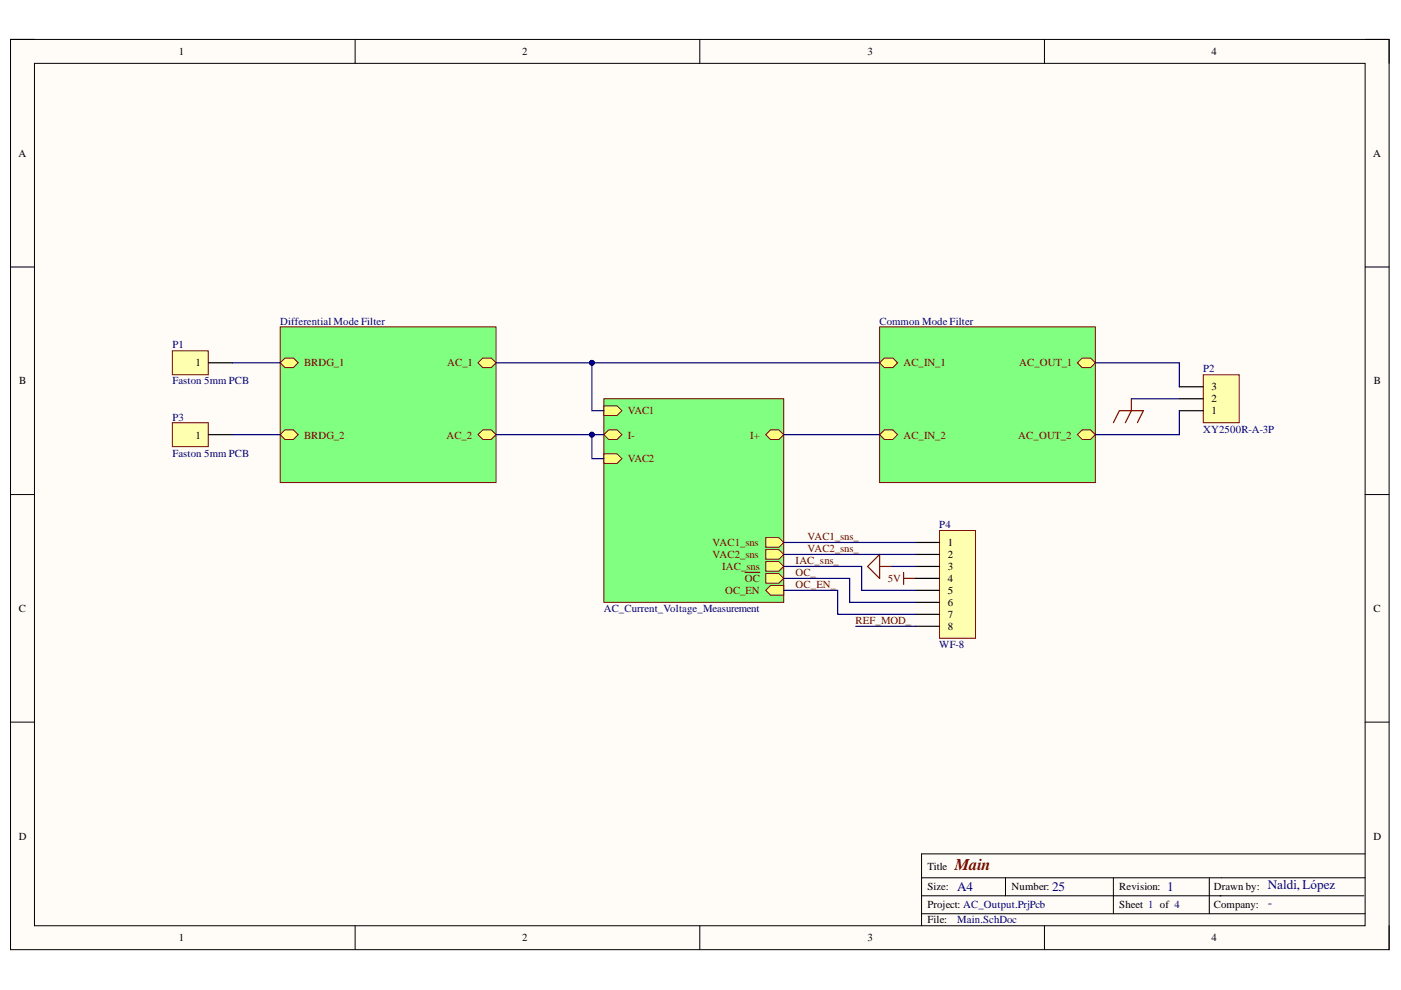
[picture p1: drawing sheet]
<svg xmlns="http://www.w3.org/2000/svg" width="297mm" height="210mm" viewBox="0 0 297 210" stroke-linecap="round" stroke-linejoin="round" font-family="sans-serif">
<path d="M2.2 8.4h292.3v193h-292.3z" fill-rule="evenodd" fill="#fffcf8"/>
<path d="M2.2 8.4h292.3v193h-292.3z" fill="none" stroke="#000" stroke-width=".21"/>
<path d="M7.3 13.4h282.1v182.9h-282.1z" fill-rule="evenodd" fill="#fffcf8"/>
<g fill="none" stroke="#000" stroke-width=".21">
<path d="M2.2 8.4h5.1M7.3 13.4h282.1v182.9h-282.1zM75.3 8.4v5M148.4 8.4v5M221.4 8.4v5M289.4 8.4h5.1v5M2.2 56.6h5.1M289.4 56.6h5.1M2.2 104.9h5.1M289.4 104.9h5.1M2.2 153.1h5.1M289.4 153.1h5.1"/>
<path d="M75.3 196.3v5.1M148.4 196.3v5.1M195.4 186.1h94M195.4 189.9h93.8M195.4 193.7h94M213.2 186.1v3.8M221.4 196.3v5.1M236.1 186.1v7.6M256.4 186.1v7.6M289.4 181h-94v15.3M294.5 196.3v5.1"/>
</g>
<path d="M59.4 69.3h45.8v33h-45.8z" fill-rule="evenodd" fill="#80ff80"/>
<path d="M59.4 69.3h45.8v33h-45.8z" fill="none" stroke="#800000" stroke-width=".21"/>
<path d="M59.4 76.9l1-1h1.8l1 1-1 1h-1.8z" fill-rule="evenodd" fill="#ffff80"/>
<path d="M59.4 76.9l1-1h1.8l1 1-1 1h-1.8z" fill="none" stroke="#800000" stroke-width=".21"/>
<path d="M59.4 92.2l1-1.1h1.8l1 1.1-1 1h-1.8z" fill-rule="evenodd" fill="#ffff80"/>
<path d="M59.4 92.2l1-1.1h1.8l1 1.1-1 1h-1.8z" fill="none" stroke="#800000" stroke-width=".21"/>
<path d="M101.3 76.9l1.1-1h1.7l1.1 1-1.1 1h-1.7z" fill-rule="evenodd" fill="#ffff80"/>
<path d="M101.3 76.9l1.1-1h1.7l1.1 1-1.1 1h-1.7z" fill="none" stroke="#800000" stroke-width=".21"/>
<path d="M101.3 92.2l1.1-1.1h1.7l1.1 1.1-1.1 1h-1.7z" fill-rule="evenodd" fill="#ffff80"/>
<path d="M101.3 92.2l1.1-1.1h1.7l1.1 1.1-1.1 1h-1.7z" fill="none" stroke="#800000" stroke-width=".21"/>
<path d="M186.5 69.3h45.7v33h-45.7z" fill-rule="evenodd" fill="#80ff80"/>
<path d="M186.5 69.3h45.7v33h-45.7z" fill="none" stroke="#800000" stroke-width=".21"/>
<path d="M186.5 92.2l1-1.1h1.8l1 1.1-1 1h-1.8z" fill-rule="evenodd" fill="#ffff80"/>
<path d="M186.5 92.2l1-1.1h1.8l1 1.1-1 1h-1.8z" fill="none" stroke="#800000" stroke-width=".21"/>
<path d="M228.4 76.9l1-1h1.8l1 1-1 1h-1.8z" fill-rule="evenodd" fill="#ffff80"/>
<path d="M228.4 76.9l1-1h1.8l1 1-1 1h-1.8z" fill="none" stroke="#800000" stroke-width=".21"/>
<path d="M228.4 92.2l1-1.1h1.8l1 1.1-1 1h-1.8z" fill-rule="evenodd" fill="#ffff80"/>
<path d="M228.4 92.2l1-1.1h1.8l1 1.1-1 1h-1.8z" fill="none" stroke="#800000" stroke-width=".21"/>
<path d="M186.5 76.9l1-1h1.8l1 1-1 1h-1.8z" fill-rule="evenodd" fill="#ffff80"/>
<path d="M186.5 76.9l1-1h1.8l1 1-1 1h-1.8z" fill="none" stroke="#800000" stroke-width=".21"/>
<path d="M128 84.5h38.2v43.2h-38.2z" fill-rule="evenodd" fill="#80ff80"/>
<path d="M128 84.5h38.2v43.2h-38.2z" fill="none" stroke="#800000" stroke-width=".21"/>
<path d="M162.4 92.2l1-1.1h1.7l1.1 1.1-1.1 1h-1.7z" fill-rule="evenodd" fill="#ffff80"/>
<path d="M162.4 92.2l1-1.1h1.7l1.1 1.1-1.1 1h-1.7z" fill="none" stroke="#800000" stroke-width=".21"/>
<path d="M128 92.2l1.1-1.1h1.7l1 1.1-1 1h-1.7z" fill-rule="evenodd" fill="#ffff80"/>
<path d="M128 92.2l1.1-1.1h1.7l1 1.1-1 1h-1.7z" fill="none" stroke="#800000" stroke-width=".21"/>
<path d="M162.4 114h2.7l1.1 1-1.1 1h-2.7z" fill-rule="evenodd" fill="#ffff80"/>
<path d="M162.4 114h2.7l1.1 1-1.1 1h-2.7z" fill="none" stroke="#800000" stroke-width=".21"/>
<path d="M162.4 116.5h2.7l1.1 1.1-1.1 1h-2.7z" fill-rule="evenodd" fill="#ffff80"/>
<path d="M162.4 116.5h2.7l1.1 1.1-1.1 1h-2.7z" fill="none" stroke="#800000" stroke-width=".21"/>
<path d="M128 86.1h2.8l1 1-1 1h-2.8z" fill-rule="evenodd" fill="#ffff80"/>
<path d="M128 86.1h2.8l1 1-1 1h-2.8z" fill="none" stroke="#800000" stroke-width=".21"/>
<path d="M162.4 121.6h2.7l1.1 1-1.1 1h-2.7z" fill-rule="evenodd" fill="#ffff80"/>
<path d="M162.4 121.6h2.7l1.1 1-1.1 1h-2.7z" fill="none" stroke="#800000" stroke-width=".21"/>
<path d="M158 121.4h3.1" fill="none" stroke="#800000" stroke-width=".25"/>
<path d="M162.4 119.1h2.7l1.1 1-1.1 1h-2.7z" fill-rule="evenodd" fill="#ffff80"/>
<path d="M162.4 119.1h2.7l1.1 1-1.1 1h-2.7z" fill="none" stroke="#800000" stroke-width=".21"/>
<path d="M162.4 125.2l1-1h2.8v2h-2.8z" fill-rule="evenodd" fill="#ffff80"/>
<path d="M162.4 125.2l1-1h2.8v2h-2.8z" fill="none" stroke="#800000" stroke-width=".21"/>
<path d="M128 96.2h2.8l1 1-1 1.1h-2.8z" fill-rule="evenodd" fill="#ffff80"/>
<path d="M128 96.2h2.8l1 1-1 1.1h-2.8z" fill="none" stroke="#800000" stroke-width=".21"/>
<path d="M186.5 117.6v5l-2.5-2.5zM186.5 120.1h2.5M191.6 121.4v2.5M191.6 122.6h2.5" fill="none" stroke="#800000" stroke-width=".25"/>
<path d="M255.1 79.5h7.6v10.1h-7.6z" fill-rule="evenodd" fill="#ffffb0"/>
<path d="M255.1 79.5h7.6v10.1h-7.6z" fill="none" stroke="#800000" stroke-width=".21"/>
<path d="M250 87.1h5.1M250 84.5h5.1M250 82h5.1" fill="none" stroke="#000" stroke-width=".25"/>
<path d="M236.1 89.6l1.2-2.5h5.1l-1.3 2.5M239.9 84.5v2.6l-1.3 2.5" fill="none" stroke="#800000" stroke-width=".25"/>
<path d="M36.5 74.4h7.7v5.1h-7.7z" fill-rule="evenodd" fill="#ffffb0"/>
<path d="M36.5 74.4h7.7v5.1h-7.7z" fill="none" stroke="#800000" stroke-width=".21"/>
<path d="M44.2 76.9h5" fill="none" stroke="#000" stroke-width=".25"/>
<path d="M36.5 89.6h7.7v5.1h-7.7z" fill-rule="evenodd" fill="#ffffb0"/>
<path d="M36.5 89.6h7.7v5.1h-7.7z" fill="none" stroke="#800000" stroke-width=".21"/>
<path d="M44.2 92.2h5" fill="none" stroke="#000" stroke-width=".25"/>
<path d="M199.2 112.5h7.6v22.8h-7.6z" fill-rule="evenodd" fill="#ffffb0"/>
<path d="M199.2 112.5h7.6v22.8h-7.6z" fill="none" stroke="#800000" stroke-width=".21"/>
<path d="M194.1 115h5.1M194.1 117.6h5.1M194.1 120.1h5.1M194.1 122.6h5.1M194.1 125.2h5.1M194.1 127.7h5.1M194.1 130.3h5.1M194.1 132.8h5.1" fill="none" stroke="#000" stroke-width=".25"/>
<path d="M105.2 92.2h22.8" fill="none" stroke="#000080" stroke-width=".25"/>
<circle cx="125.5" cy="92.2" r=".51" fill="#000080"/>
<circle cx="125.5" cy="92.2" r=".51" fill="none" stroke="#000080" stroke-width=".21"/>
<path d="M105.2 76.9h81.3M166.2 92.2h20.3" fill="none" stroke="#000080" stroke-width=".25"/>
<circle cx="125.5" cy="76.9" r=".51" fill="#000080"/>
<circle cx="125.5" cy="76.9" r=".51" fill="none" stroke="#000080" stroke-width=".21"/>
<path d="M125.5 76.9v10.2h2.5" fill="none" stroke="#000080" stroke-width=".25"/>
<circle cx="125.5" cy="76.9" r=".51" fill="#000080"/>
<circle cx="125.5" cy="76.9" r=".51" fill="none" stroke="#000080" stroke-width=".21"/>
<path d="M49.2 76.9h10.2M232.2 76.9h17.8v5.1M49.2 92.2h10.2M125.5 92.2v5h2.5M239.9 84.5h10.1M250 87.1v5.1h-17.8M166.2 115h27.9M166.2 117.6h27.9" fill="none" stroke="#000080" stroke-width=".25"/>
<circle cx="125.5" cy="92.2" r=".51" fill="#000080"/>
<circle cx="125.5" cy="92.2" r=".51" fill="none" stroke="#000080" stroke-width=".21"/>
<path d="M166.2 122.6h13.9v5.1h14M166.2 125.2h11.4v5.1h16.5M166.2 120.1h16.5v5.1h11.4M181.4 132.8h12.7M189 120.1h5.1" fill="none" stroke="#000080" stroke-width=".25"/>
<text font-size="3.5" fill="#800000" x="202.5" y="184.4">Main</text>
<g font-size="2.8" fill="#000080">
<text x="203" y="188.8">A4</text>
<text x="223.1" y="188.8">25</text>
<text x="247.5" y="188.8">1</text>
<text x="268.8" y="188.6">Naldi, López</text>
<text x="268.8" y="192.4">-</text>
</g>
<g font-size="2.3">
<text x="37.9" y="11.7">1</text>
<text x="110.7" y="11.7">2</text>
<text x="183.9" y="11.7">3</text>
<text x="256.8" y="11.7">4</text>
<text x="3.9" y="33.3">A</text>
<text x="291.1" y="33.3">A</text>
<text x="41.5" y="77.7">1</text>
<text x="4.1" y="81.5">B</text>
<text x="256.8" y="82.8">3</text>
<text x="291.3" y="81.5">B</text>
<text x="256.8" y="87.8">1</text>
<text x="256.8" y="85.3">2</text>
<text x="41.5" y="93">1</text>
<text x="200.9" y="115.8">1</text>
<text x="200.9" y="118.3">2</text>
<text x="200.9" y="120.9">3</text>
<text x="200.9" y="123.4">4</text>
<text x="200.9" y="126">5</text>
<text x="4" y="129.8">C</text>
<text x="200.9" y="128.5">6</text>
<text x="200.9" y="131">7</text>
<text x="291.2" y="129.8">C</text>
<text x="200.9" y="133.6">8</text>
<text x="4" y="178">D</text>
<text x="291.2" y="178">D</text>
<text x="196.6" y="184.4">Title</text>
<text x="196.6" y="188.7">Size:</text>
<text x="214.5" y="188.7">Number:</text>
<text x="237.3" y="188.7">Revision:</text>
<text x="257.4" y="188.7">Drawn by:</text>
<text x="196.6" y="192.5">Project: AC_Output.PrjPcb</text>
<text x="196.6" y="195.8">File:</text>
<text x="237.3" y="192.5">Sheet 1 of 4</text>
<text x="257.4" y="192.5">Company:</text>
<text x="37.9" y="199.6">1</text>
<text x="110.7" y="199.6">2</text>
<text x="183.9" y="199.6">3</text>
<text x="256.8" y="199.6">4</text>
</g>
<g font-size="2.3" fill="#000080">
<text x="59.4" y="68.8">Differential Mode Filter</text>
<text x="186.5" y="68.8">Common Mode Filter</text>
<text x="36.5" y="73.9">P1</text>
<text x="36.5" y="81.5">Faston 5mm PCB</text>
<text x="255.1" y="79">P2</text>
<text x="36.5" y="89.2">P3</text>
<text x="255.1" y="91.7">XY2500R-A-3P</text>
<text x="36.5" y="96.8">Faston 5mm PCB</text>
<text x="199.2" y="112">P4</text>
<text x="128" y="129.8">AC_Current_Voltage_Measurement</text>
<text x="199.2" y="137.4">WF-8</text>
<text x="203" y="195.8">Main.SchDoc</text>
</g>
<g font-size="2.3" fill="#800000">
<text x="64.5" y="77.7">BRDG_1</text>
<text x="94.8" y="77.7">AC_1</text>
<text x="191.5" y="77.7">AC_IN_1</text>
<text x="216.1" y="77.7">AC_OUT_1</text>
<text x="133.1" y="87.8">VAC1</text>
<text x="64.5" y="93">BRDG_2</text>
<text x="94.7" y="93">AC_2</text>
<text x="133.1" y="93">I-</text>
<text x="159.1" y="93">I+</text>
<text x="191.5" y="93">AC_IN_2</text>
<text x="215.9" y="93">AC_OUT_2</text>
<text x="133.1" y="98.1">VAC2</text>
<text x="151.1" y="115.8">VAC1_sns</text>
<text x="151.1" y="118.3">VAC2_sns</text>
<text x="168.7" y="119.6">IAC_sns_</text>
<text x="171.2" y="114.5">VAC1_sns_</text>
<text x="171.2" y="117.1">VAC2_sns_</text>
<text x="153.1" y="120.9">IAC_sns</text>
<text x="153.7" y="126">OC_EN</text>
<text x="158" y="123.4">OC</text>
<text x="168.7" y="122.1">OC_</text>
<text x="168.7" y="124.7">OC_EN_</text>
<text x="188.2" y="123.4">5V</text>
<text x="181.4" y="132.3">REF_MOD_</text>
</g>
</svg>
